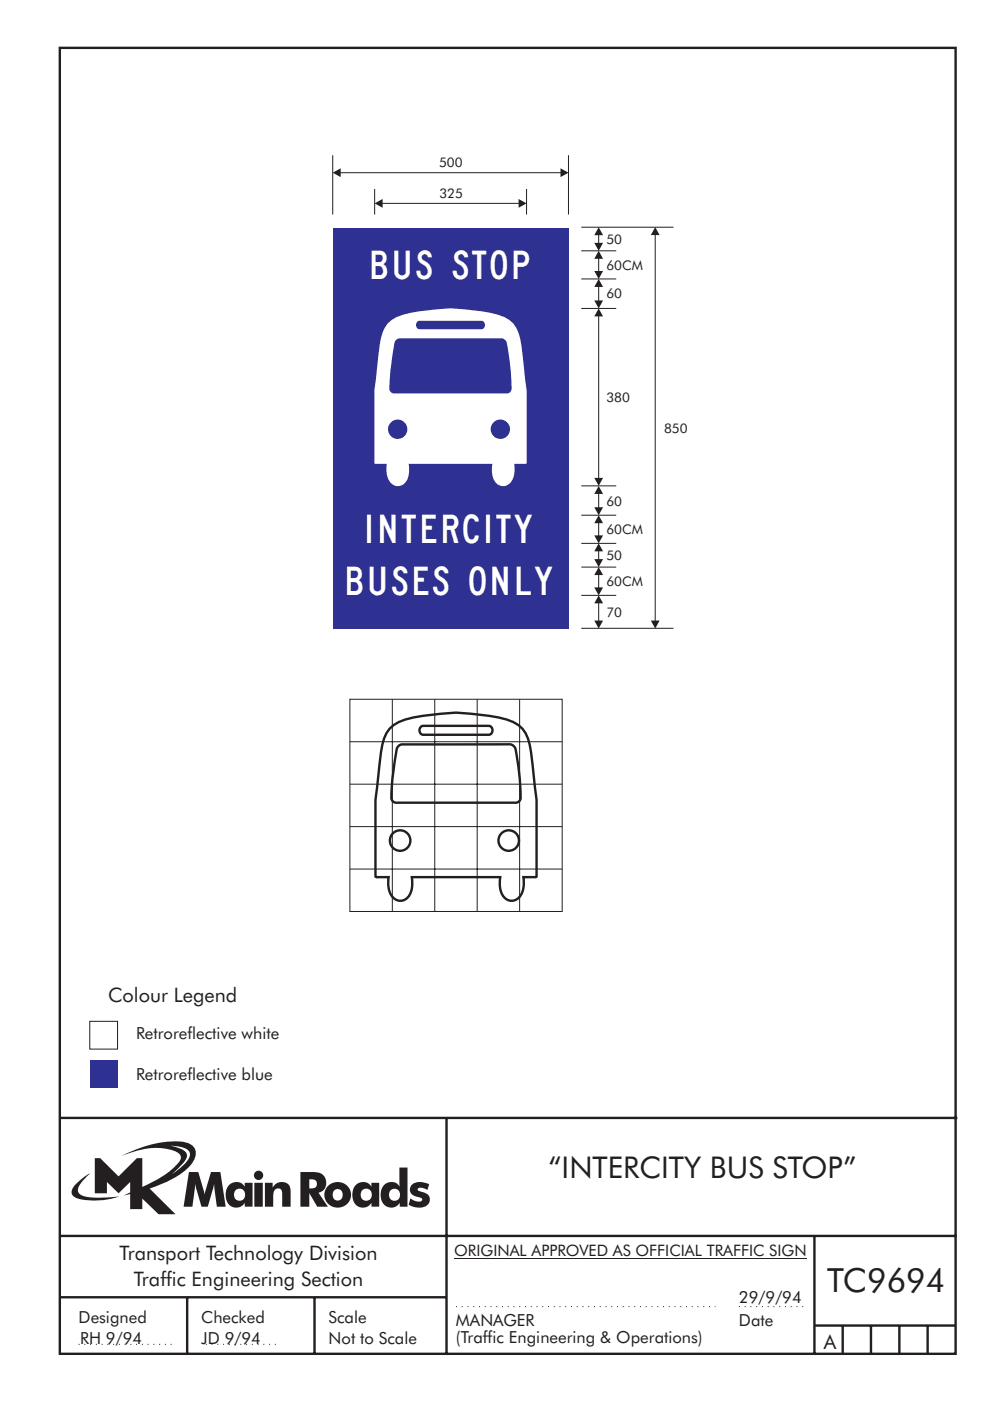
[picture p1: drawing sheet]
<svg xmlns="http://www.w3.org/2000/svg" width="210mm" height="297mm" viewBox="0 0 210 297" stroke-linecap="round" stroke-linejoin="round" font-family="sans-serif">
<g fill="none" stroke="#231f20" stroke-width=".51">
<path d="M12.7 10.1h189.9v276.9h-189.9zM12.7 237h190.3M94.7 236.9v50.1M12.7 262h190M12.7 275h82M39.7 275v12.1M66.7 275v12M172.7 262v25M172.7 281h30M178.7 281v6M184.7 281v6M190.7 281v6"/>
<path d="M196.7 281v6"/>
</g>
<path d="M96.7 277h55M156.7 277h14M16.7 285h20.3M43.6 285h15.1" fill="none" stroke="#231f20" stroke-width=".21" stroke-dasharray=".2 1" stroke-linecap="butt"/>
<path d="M19 216.5h5.9v5.9h-5.9z" fill-rule="evenodd" fill="#fff" stroke="#231f20" stroke-width=".21"/>
<path d="M19 224.7h5.9v5.9h-5.9z" fill-rule="evenodd" fill="#2e3092"/>
<path d="M126.9 60.7v3.2M74.2 148.3h45v45h-45zM74.2 157.3h45M83.2 148.3v45M92.2 148.3v45M101.2 148.3v45M110.2 148.3v45M74.2 175.3h45M74.2 166.3h45M74.2 184.3h45" fill="none" stroke="#231f20" stroke-width=".21"/>
<g fill="none" stroke="#231f20" stroke-width=".51">
<path d="M82.5 154.6a8.4 8.4 0 0 1 5.4-2.5l3.8-.6a29.1 29.1 0 0 1 10 0 22.5 22.5 0 0 1 7.6 1.8 6.6 6.6 0 0 1 3.1 5.3l.6 4.6a75.1 75.1 0 0 1 .8 14.3v8.3l-.2 .2h-2.6a4.8 4.8 0 0 1-1.3 4.6 2.21 2.21 0 0 1-3.4-1.2l-.3-2.1 .1-1.3h-18.8a4.8 4.8 0 0 1-1.2 4.6 2.23 2.23 0 0 1-3.4-1.3l-.4-2 .1-1.3h-2.6l-.2-.3v-16.1l.9-8.1a12.7 12.7 0 0 1 2-6.9zM84.5 158.1l.7-.3h22.9a1.4 1.4 0 0 1 1.2 1l.4 2.1a43.3 43.3 0 0 1 .6 8.7l-.5 .5-.4 .1h-25.4a1.04 1.04 0 0 1-1-1 56.1 56.1 0 0 1 1.3-10.7zM89.2 154.2l.5-.3h13.9a.96 .96 0 0 1 .8 .9 .96 .96 0 0 1-.8 1h-13.9a.98 .98 0 0 1-.5-1.6z"/>
<circle cx="84.8" cy="178.2" r="2.17"/>
<circle cx="107.9" cy="178.2" r="2.17"/>
</g>
<g fill="#231f20">
<path d="M126.9 59.1l1 1.7h-1.9z"/>
<path d="M126 63.7h1.9l-1 1.7z"/>
</g>
<path d="M126.9 54.7v2.9" fill="none" stroke="#231f20" stroke-width=".21"/>
<g fill="#231f20">
<path d="M126.9 53.2l1 1.7h-1.9z"/>
<path d="M126 57.5h1.9l-1 1.6z"/>
</g>
<path d="M81 43.1h29.1" fill="none" stroke="#231f20" stroke-width=".21"/>
<g fill="#231f20">
<path d="M79.4 43.1l1.7-.9v1.8z"/>
<path d="M110 42.2l1.6 .9-1.6 .9z"/>
</g>
<path d="M72.1 36.6h46.9" fill="none" stroke="#231f20" stroke-width=".21"/>
<g fill="#231f20">
<path d="M70.5 36.6l1.7-.9v1.8z"/>
<path d="M118.8 35.7l1.7 .9-1.7 .9z"/>
</g>
<path d="M126.9 66.9v34.6" fill="none" stroke="#231f20" stroke-width=".21"/>
<g fill="#231f20">
<path d="M126.9 65.4l1 1.7h-1.9z"/>
<path d="M126 101.3h1.9l-1 1.7z"/>
</g>
<path d="M126.9 49.7v1.9" fill="none" stroke="#231f20" stroke-width=".21"/>
<g fill="#231f20">
<path d="M126.9 48.2l1 1.7h-1.9z"/>
<path d="M126 51.5h1.9l-1 1.7z"/>
</g>
<path d="M138.9 49.7v82" fill="none" stroke="#231f20" stroke-width=".21"/>
<g fill="#231f20">
<path d="M138 131.6h1.9l-1 1.7z"/>
<path d="M138.9 48.1l1 1.7h-1.9z"/>
</g>
<path d="M70.5 32.9v12.6M120.5 32.9v12.6M79.4 40.1v5.4M111.6 40.1v5.4M123.2 59.1h7.5M123.2 53.2h7.5M123.2 48.2h19.6M123.2 65.4h7.5M123.2 133.2h19.6" fill="none" stroke="#231f20" stroke-width=".21"/>
<path d="M70.5 48.3h50v84.9h-50z" fill-rule="evenodd" fill="#2e3092"/>
<path d="M82.5 68.3a7.8 7.8 0 0 0-2 5.1l-1.1 9.4v15.2l.1 .3h2.5a4.6 4.6 0 0 0 1.2 4.4 2.09 2.09 0 0 0 3.2-1.2l.4-1.9-.2-1.3h17.8a4.5 4.5 0 0 0 1.1 4.4 2.11 2.11 0 0 0 3.2-1.2l.4-1.9-.1-1.3h2.5l.2-.1v-9.1a65.7 65.7 0 0 0-.8-12.6l-.1-1.6a13.9 13.9 0 0 0-1.6-5.8 7.1 7.1 0 0 0-5-2.7l-3.7-.6a28.5 28.5 0 0 0-9.9 0 18.9 18.9 0 0 0-7.3 1.9zM104 91a2.05 2.05 0 0 1 4.1 0 2.05 2.05 0 0 1-4.1 0zM82.3 91a2.05 2.05 0 0 1 4.1 0 2.05 2.05 0 0 1-4.1 0zM84 72l.7-.3h21.6a1.33 1.33 0 0 1 1.2 1l.4 2.9a36.6 36.6 0 0 1 .5 7.2l-.5 .5-.4 .1h-24a.98 .98 0 0 1-.9-.9l.4-5.9 .6-3.9zM88.4 68.3l.5-.3h13.2a.91 .91 0 0 1 .7 .9 .91 .91 0 0 1-.7 .9h-13.2a.93 .93 0 0 1-.5-1.5z" fill-rule="evenodd" fill="#fff"/>
<path d="M126.9 127.8v3.9" fill="none" stroke="#231f20" stroke-width=".21"/>
<g fill="#231f20">
<path d="M126.9 126.2l1 1.7h-1.9z"/>
<path d="M126 131.6h1.9l-1 1.7z"/>
</g>
<path d="M126.9 121.8v2.9" fill="none" stroke="#231f20" stroke-width=".21"/>
<g fill="#231f20">
<path d="M126.9 120.2l1 1.7h-1.9z"/>
<path d="M126 124.5h1.9l-1 1.7z"/>
</g>
<path d="M126.9 104.6v3.1" fill="none" stroke="#231f20" stroke-width=".21"/>
<g fill="#231f20">
<path d="M126.9 103l1 1.7h-1.9z"/>
<path d="M126 107.5h1.9l-1 1.7z"/>
</g>
<path d="M126.9 110.8v2.9" fill="none" stroke="#231f20" stroke-width=".21"/>
<g fill="#231f20">
<path d="M126.9 109.2l1 1.7h-1.9z"/>
<path d="M126 113.5h1.9l-1 1.7z"/>
</g>
<path d="M126.9 116.7v2" fill="none" stroke="#231f20" stroke-width=".21"/>
<g fill="#231f20">
<path d="M126.9 115.2l1 1.7h-1.9z"/>
<path d="M126 118.5h1.9l-1 1.7z"/>
</g>
<path d="M123.2 115.2h7.5M123.2 109.2h7.5M123.2 103h7.5M123.2 126.2h7.5M123.2 120.2h7.5" fill="none" stroke="#231f20" stroke-width=".21"/>
<path d="M36.1 242.9a5.8 5.8 0 0 1 3.9 1.1 1.58 1.58 0 0 1-.2 2l-1.1 1.2-2.3 1.8 .9-.8a6.5 6.5 0 0 0 2.3-3.2 2.43 2.43 0 0 0-2.2-1.8zM20.1 245.5v7.5h2.6v-2.4l2.4 2.4 2.5-2.4v2.2l-1.4 .7 1.4-.3v3.2h2.6v-2.3l3.4 3.3h3.6l-5.5-5.4a20.1 20.1 0 0 0 8.7-4.9 3.1 3.1 0 0 0 .7-3.8 3.8 3.8 0 0 0-3-1.3 25.1 25.1 0 0 0-12.4 3.1 16.1 16.1 0 0 1 11.1-1.1 1.56 1.56 0 0 1 1.4 1.9 17.9 17.9 0 0 1-8 5.8v-6.2h-1.2l-3.9 3.9-3.9-3.9zM16.2 251a1.82 1.82 0 0 0-.7 2.6 9.9 9.9 0 0 0 5.8 .9l2-.3 2-.5a22.2 22.2 0 0 1-7.7-.1 1.33 1.33 0 0 1-.8-2.3l1-1.2 1.3-1.3-1.4 .8zM65.6 250a1.13 1.13 0 0 1 1.2 .2 1.13 1.13 0 0 1 .3 1.2 1.26 1.26 0 0 1-1.5 .6zM63.7 248.5v7.3h1.9v-2.8l1.7 2.8h2.2l-2-2.9a2.25 2.25 0 0 0 1.6-2.7 2.25 2.25 0 0 0-2.6-1.7zM68.9 253.3a2.79 2.79 0 0 0 5.5 0 2.79 2.79 0 0 0-5.5 0zM70.9 252.3a1.15 1.15 0 0 1 1.8 1 1.15 1.15 0 0 1-1.8 1 1.46 1.46 0 0 1 0-2zM75.5 251.2a3.2 3.2 0 0 0 .4 4.6 2.13 2.13 0 0 0 2.9-.8v.8h1.6v-5h-1.7v.8a2.07 2.07 0 0 0-3.2-.4zM76.9 252.2a1.23 1.23 0 0 1 1.7 .3 1.23 1.23 0 0 1-.2 1.7 1.23 1.23 0 0 1-1.7-.1 1.54 1.54 0 0 1 .2-1.9zM84.7 247.5v4.1a2.16 2.16 0 0 0-2.3-.9 2.16 2.16 0 0 0-1.6 1.9 2.52 2.52 0 0 0 2.6 3.4 2.11 2.11 0 0 0 1.4-1v.8h1.6v-8.3zM82.9 252.3a1.24 1.24 0 0 1 1.9 1 1.24 1.24 0 0 1-1.9 1.1 1.47 1.47 0 0 1 0-2.1zM87.4 251.1a1.52 1.52 0 0 0-.4 1.7 1.52 1.52 0 0 0 1.4 .9 .82 .82 0 0 1 1.1 .8 2.07 2.07 0 0 1-2.5-.4l-.4 1.3a3.8 3.8 0 0 0 4 .2 1.56 1.56 0 0 0 .5-1.7 1.56 1.56 0 0 0-1.4-1.1 1.25 1.25 0 0 1-1.2-.6 1.21 1.21 0 0 1 1.7-.1l.4 .2 .4-1.2a3.7 3.7 0 0 0-3.6 0zM40.1 248.5l-1.2 7.3h1.9l.6-4.8 1.3 4.8h1.4l1.3-4.8 .6 4.8h1.9l-1.2-7.3h-2l-1.3 4.8-1.4-4.8zM48.7 251.2a3.2 3.2 0 0 0 .4 4.6 2.13 2.13 0 0 0 2.8-.8v.8h1.6v-5h-1.6v.8a2.07 2.07 0 0 0-3.2-.4zM50.1 252.2a1.23 1.23 0 0 1 1.6 .3 1.23 1.23 0 0 1-.2 1.7 1.23 1.23 0 0 1-1.7-.1 1.55 1.55 0 0 1 .3-1.9zM53.9 250.8v5h1.8v-5zM53.8 249.2a1 1 0 0 0 2 0 1 1 0 0 0-2 0zM56.2 250.8v5h1.7a5.4 5.4 0 0 1 .4-3.5 .91 .91 0 0 1 1.1-.2 .91 .91 0 0 1 .4 1v2.7h1.8v-2.9a2 2 0 0 0-1.4-2.3 2 2 0 0 0-2.4 1.2v-1z" fill-rule="evenodd" fill="#231f20"/>
<path d="M96.3 266.7h74.7" fill="none" stroke="#231f20" stroke-width=".21"/>
<text font-size="7.1" fill="#231f20" x="175.4" y="274">TC9694</text>
<text font-size="6.3" fill="#231f20" x="116.3" y="249.8">“INTERCITY BUS STOP”</text>
<g font-size="6" fill="#fff">
<text x="78.8" y="59.2">BUS STOP</text>
<text x="77.9" y="115.2">INTERCITY</text>
<text x="73.6" y="126.2">BUSES ONLY</text>
</g>
<g font-size="4.2" fill="#231f20">
<text x="22.9" y="212.5">Colour Legend</text>
<text x="25.3" y="267">Transport Technology Division</text>
<text x="28.4" y="272.6">Traffic Engineering Section</text>
<text x="174.7" y="286">A</text>
</g>
<g font-size="3.5" fill="#231f20">
<text x="28.8" y="220.4">Retroreflective white</text>
<text x="28.8" y="228.9">Retroreflective blue</text>
<text x="16.7" y="280.5">Designed</text>
<text x="42.7" y="280.5">Checked</text>
<text x="69.7" y="280.5">Scale</text>
<text x="96.7" y="281">MANAGER</text>
<text x="156.7" y="276.2">29/9/94</text>
<text x="156.7" y="281">Date</text>
<text x="17" y="284.9">RH 9/94</text>
<text x="42.7" y="284.9">JD 9/94</text>
<text x="69.7" y="285">Not to Scale</text>
<text x="96.7" y="284.8">(Traffic Engineering &amp; Operations)</text>
</g>
<text font-size="3.4" fill="#231f20" x="96.3" y="266.4">ORIGINAL APPROVED AS OFFICIAL TRAFFIC SIGN</text>
<g font-size="2.8" fill="#231f20">
<text x="93.1" y="35.4">500</text>
<text x="93.1" y="42.1">325</text>
<text x="128.6" y="51.7">50</text>
<text x="128.6" y="57.2">60CM</text>
<text x="128.6" y="63.3">60</text>
<text x="128.6" y="85.2">380</text>
<text x="140.8" y="91.7">850</text>
<text x="128.6" y="107.2">60</text>
<text x="128.6" y="113.2">60CM</text>
<text x="128.6" y="118.7">50</text>
<text x="128.6" y="124.2">60CM</text>
<text x="128.6" y="130.7">70</text>
</g>
</svg>
